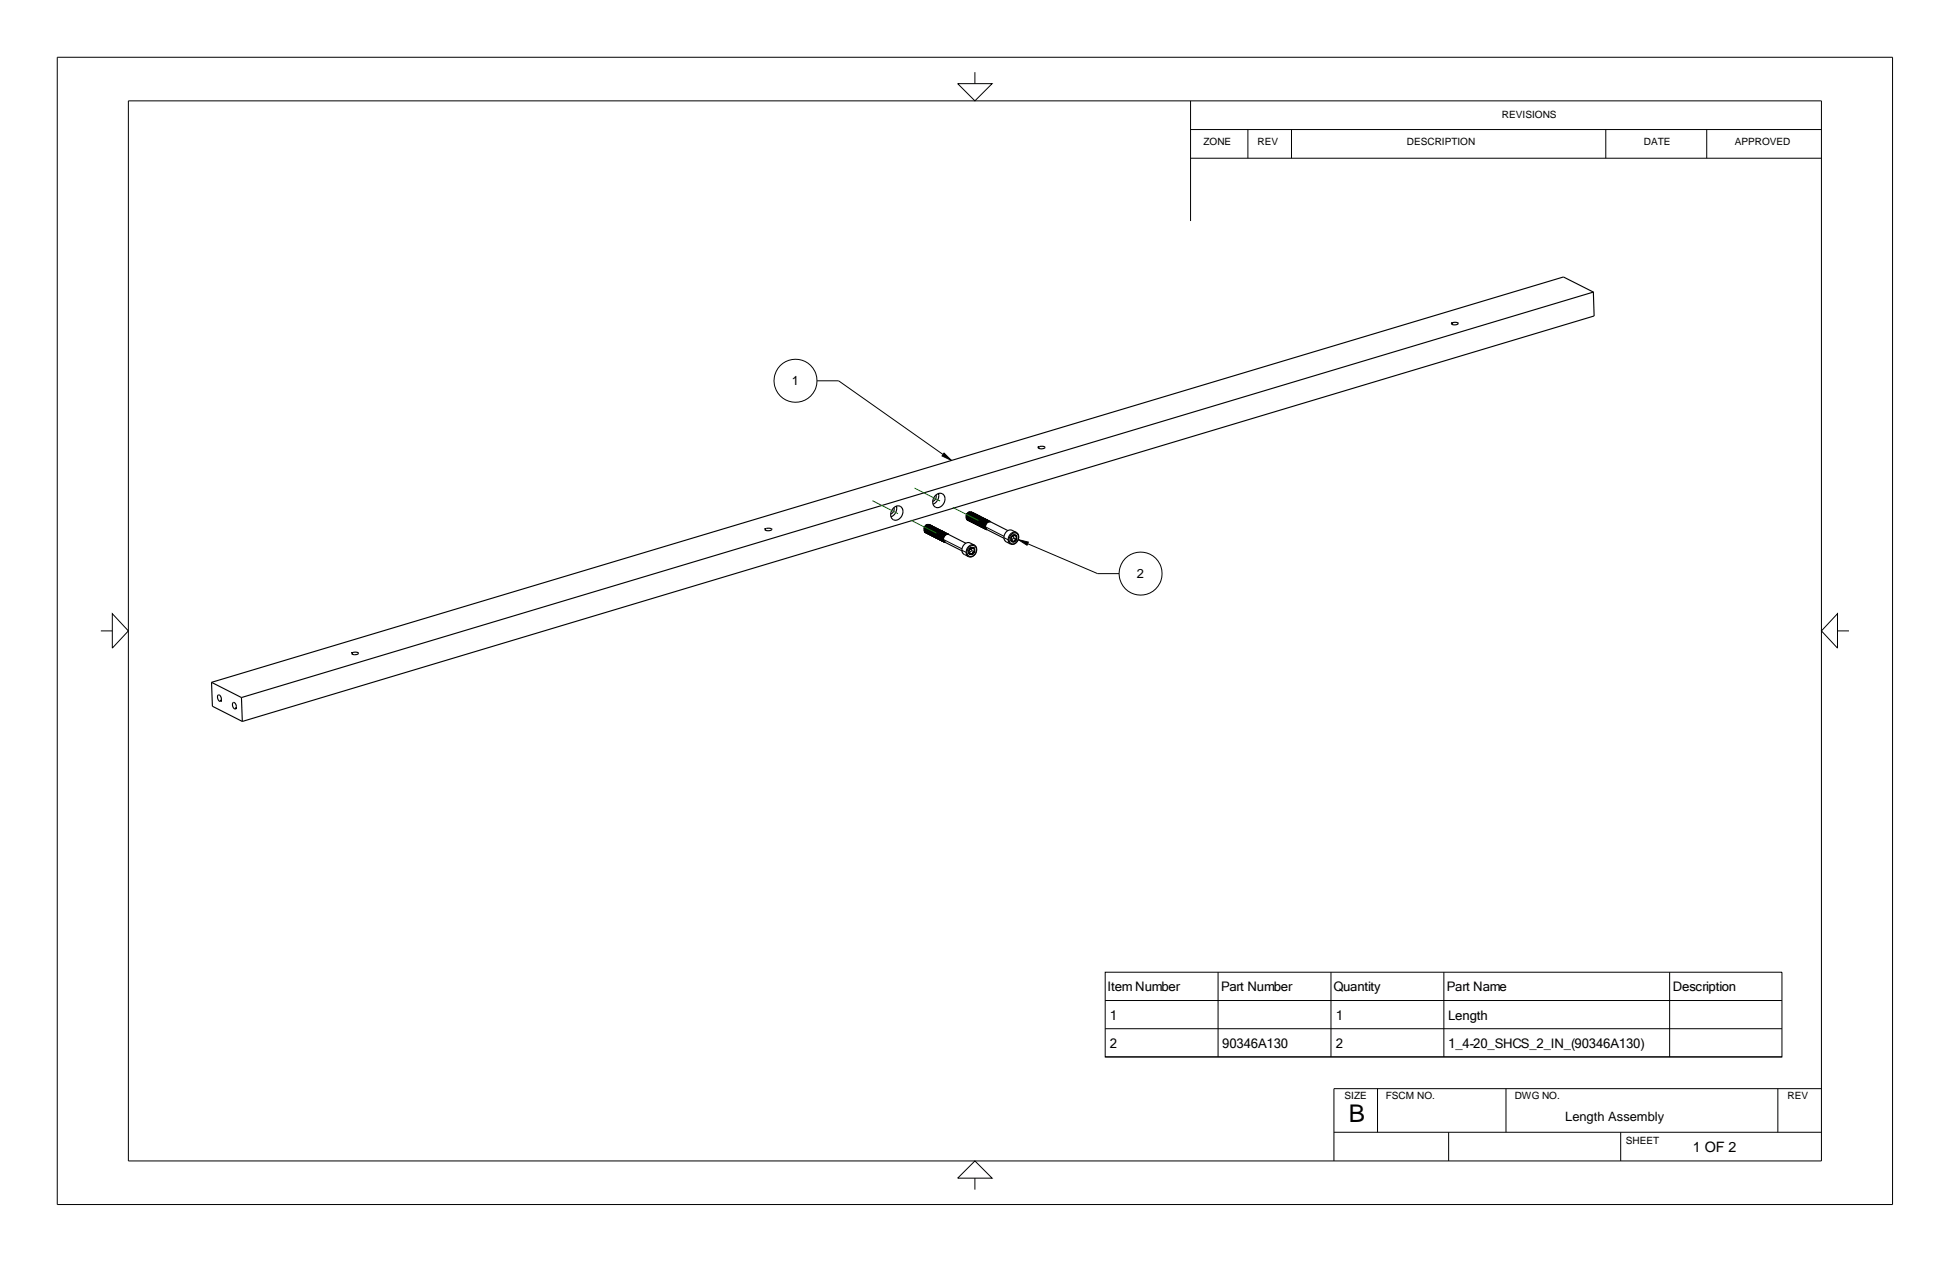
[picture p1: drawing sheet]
<svg xmlns="http://www.w3.org/2000/svg" width="432mm" height="279mm" viewBox="0 0 432 279" stroke-linecap="round" stroke-linejoin="round" font-family="sans-serif">
<g fill="none" stroke="#000" stroke-width=".22">
<path d="M12.7 12.7h406.4v254h-406.4zM212.1 18.5h7.6l-3.8 3.8zM215.9 16v2.5M28.4 22.3h374.9v234.7h-374.9zM263.6 28.7h139.7M263.6 35h139.7M263.6 22.3v26.6M276.3 28.7v6.3M286 28.7v6.3M355.6 28.7v6.3M377.9 28.7v6.3M180.9 84.3h4.8l23.1 16.3"/>
<path d="M204.6 117.3h.1M204.9 117.4h.1M205.1 117.5h.1M205.3 117.6h.1M205.5 117.7v.1M205.7 117.8l.1 .1M206 118h.1M206.2 118.1h.1M206.4 118.2h.1M206.6 118.3h.1M206.8 118.4h.1M207.1 118.5h.1"/>
<path d="M207.3 118.6h.1M207.5 118.7h.1M207.7 118.9h.1M208 119h.1M208.2 119.1h.1M208.4 119.2h.1M208.6 119.3h.1M208.8 119.4h.1M208.9 119.4l4.1 2.1M209 100.3l1.7 1.6-2.1-1zM214 114.5h.1M214.2 114.6h.1"/>
<path d="M214.4 114.7h.1M214.6 114.8h.1M214.8 114.9l.1 .1M215.1 115v.1M215.3 115.2h.1M215.5 115.3h.1M215.7 115.4h.1M215.9 115.5h.1M216.2 115.6h.1M216.4 115.7h.1M216.6 115.8h.1M216.8 116h.1"/>
<path d="M217 116.1h.1M217.3 116.2h.1M217.5 116.3h.1M217.7 116.4h.1M217.9 116.5h.1M218.1 116.6h.1M218.2 116.6l4.1 2.1M222.3 119l1.2 .5M223.9 119.4h-.1M225.5 119.5l2.2 .5-.3 .7zM225.6 118.8v.1M22.3 139.7h2.6"/>
<path d="M24.9 135.9l3.5 3.8-3.5 3.8zM213 121.8l1.1 .5M214.5 122.1v.1M216.3 121.6l-.1 .1M227.6 120.4l15.5 6.6h4.7M406.9 135.9v7.6l-3.6-3.8zM406.9 139.7h2.5M244.7 215.2h149.9v18.8h-149.9zM269.7 215.2v18.8M294.7 215.2v18.8M319.7 215.2v18.8M369.7 215.2v18.8"/>
<path d="M244.7 227.8h149.9M244.7 234h149.9M244.7 221.5h149.9M215.9 257l3.8 3.8h-7.6zM295.4 250.7h107.9M305 241v9.7M320.8 250.7v6.3M333.5 241v9.7M358.9 250.7v6.3M393.7 241v9.7M403.3 241h-107.9v16M215.9 260.8v2.6"/>
<circle cx="176.2" cy="84.3" r="4.8"/>
<circle cx="252.6" cy="127" r="4.8"/>
</g>
<g fill="none" stroke="#000" stroke-width=".25">
<path d="M321.5 71.5l.8-.1 .5 .1 .1 .1-.4 .3h-.6l-.4-.1zM352.8 64.7l-299.3 89.7M231.4 99.1l-.2 .2-.5 .1-.8-.3 .5-.3h.7l.3 .3M169.5 117.1l.9-.2 .5 .3-.8 .3-.6-.1zM197.8 112.5a1.26 1.26 0 0 1 1.8-.2 1.26 1.26 0 0 1 .1 1.8l-.2 .5a1.25 1.25 0 0 1-1.8 .4 1.25 1.25 0 0 1-.3-1.8zM198 112.4v.5l-.2 .5-.6 .4M198.5 112.1l.1 .6-.3 .8-.4 .5-.6 .4M204.6 117.3l.4 .6M204.7 117.3l.3 .6M204.9 117.4l.1 .4 .3 .2M204.9 117.4l.4 .6M205 117.9h.1"/>
<path d="M205 117.9l.1 .1M205.1 117.5l.4 .7M205.1 117.5h.1M205.3 118l.1 .1M205.5 118.1v.1M205.5 118.2h.1M205.5 116.1l.3 .1M205.5 118.1l.2 .2M205.5 116.1l-.7 .4-.2 .8M205.5 116.1l-.5 .3-.3 .9M205.5 117.7l.4 .7M205.5 117.8l.2 .4 .3 .2"/>
<path d="M205.7 118.3h.1M205.7 116.2l-.6 .4-.2 .8M205.7 116.2l.3 .1M205.9 118.4h.1M206 118l.1 .3 .3 .3M206 118l.4 .6M206 116.3l-.4-.1-.4 .2-.3 .5v.5M206 116.3l.1 .1M206.1 118.5h.1M206.2 118.1l.2 .5M206.2 118.1l.4 .6M206.2 116.4h-.3l-.4 .2-.3 .5-.1 .4"/>
<path d="M206.2 116.4l.1 .1M206.2 116.4h-.6l-.4 .6-.1 .7 .4 .4M206.4 118.6h.1M206.4 118.6l.2 .1M206.4 118.2l.1 .4 .3 .2M206.4 116.5h.1M206.4 116.5h-.4l-.5 .4-.2 .7 .2 .5M206.4 118.2l.4 .6M206.5 116.5v.1M206.5 116.5l-.7 .1-.4 .4-.1 .8 .4 .5M206.6 118.7h.1M206.6 118.3l.1 .4 .3 .2"/>
<path d="M206.7 118.3l.3 .6M206.7 116.6l.1 .1M206.7 116.6h-.4l-.5 .3-.3 .9M206.7 116.6l-.3-.1-.5 .3-.3 .5-.1 .4M206.8 118.8l.1 .1M206.9 116.7l-.6 .1-.4 .5-.1 .7 .3 .5M206.9 116.7l.1 .1M206.9 116.7l-.6 .1-.5 .5v.7l.3 .5M207 118.9l.1 .1M207.1 118.5l.1 .4 .3 .3M207.1 118.5l.4 .7M207.1 116.8h-.3l-.4 .2-.4 .5v.5"/>
<path d="M207.1 116.8h.1M207.1 116.8h-.4l-.4 .3-.3 .9M207.1 116.8l.1 .1M207.2 109.6a1.25 1.25 0 0 1 1.7-.1 1.25 1.25 0 0 1 .2 1.8l-.1 .1a1.24 1.24 0 0 1-1.3 1 1.24 1.24 0 0 1-1.2-1.1l.2-.9zM207.3 109.6l-.2 .9-.6 .5M207.3 119v.1M207.3 116.9l.1 .1M207.3 116.9l-.6 .2-.4 .5-.1 .5M207.3 116.9l-.6 .1-.4 .4-.1 .7M207.5 119.2h.1M207.5 118.7l.1 .4 .3 .3M207.5 118.7l.4 .7"/>
<path d="M207.6 117.1l-.4-.1-.4 .2-.3 .5-.1 .5M207.6 117.1h.1M207.7 119.3h.1M207.8 117.2h.1M207.8 109.3l.1 .5-.2 .8-.4 .6-.7 .4M207.8 117.2l-.4-.1-.3 .2-.4 .6-.1 .4M207.8 117.2l-.4-.1-.4 .2-.3 .5v.5M207.9 119.4h.1M208 119l.1 .4 .3 .2M208 117.3h.1M208 117.3h-.7l-.4 .6v.7l.4 .4M208 119l.4 .6"/>
<path d="M208 117.3h-.6l-.4 .5-.1 .7 .4 .5M208.1 119.5h.1M208.2 117.4l-.4-.1-.4 .3-.3 .5v.4M208.2 117.4h.1M208.2 117.4h-.4l-.4 .3-.3 .8M208.2 117.4l.1 .1M208.4 119.6l.1 .1M208.4 117.5l.1 .1M208.4 117.5l-.5 .1-.5 .5-.1 .7 .4 .5M208.4 117.5h-.5l-.5 .5-.1 .8 .4 .5M208.6 119.7l.1 .1M208.6 117.6h.1"/>
<path d="M208.6 117.6h-.3l-.4 .2-.3 .4-.1 .5M208.7 117.6l-.7 .2-.4 .5-.1 .4M208.7 117.6l.1 .1M208.8 118l-.5 .1-.3 .8M208.8 119.8l.1 .1M208.9 117.7h.1M208.9 117.7l-.6 .1-.5 .6v.7l.3 .4M208.9 117.7l.1 .1M208.9 117.7l-.6 .1-.4 .5-.1 .7 .3 .5M209 118.1l-.5 .2-.2 .7M209 120h.1M209 118.2l.1 .1"/>
<path d="M209.1 117.8v.1M209.1 117.8h-.4l-.4 .2-.3 1M209.1 118.4h.1M209.1 117.9l-.3-.1-.4 .2-.4 .5v.5M209.1 117.9h.1M209.3 118.3v.1M209.3 118h.1M209.3 118h-.5l-.5 .5-.1 .7 .4 .5M209.3 118h-.6l-.5 .6v.7l.4 .4M209.5 118.1h.1M209.5 118.1h-.6l-.5 .6v.7l.4 .4M209.5 118.1h-.6l-.4 .5-.1 .7 .4 .5"/>
<path d="M209.7 118.2h.1M209.7 118.2h-.6l-.4 .5-.1 .8 .4 .5M209.8 118.2h.1M209.8 118.2h-.5l-.5 .5-.1 .8 .3 .5M210 118.3h.1M210 118.3h-.6l-.5 .5v.8l.4 .5M210 118.3h-.6l-.4 .6-.1 .6 .4 .6M214.2 114.6l.3 .6M214.2 114.6l.2 .5 .3 .2M214.3 115.1h.1M214.4 115.1l.1 .1M214.4 114.7l.1 .4 .3 .3"/>
<path d="M214.4 114.7l.4 .7M214.5 115.2l.1 .1M214.6 114.8l.4 .7M214.8 115.4h.1M214.8 113.3l-.5 .3-.3 .6v.5l.4 .4M214.8 114.9l.1 .4 .3 .3M215 115.5h.1M215.1 115l.1 .4 .2 .3M215.1 115.1l.4 .6M215.1 113.4h-.5l-.6 .6v.7l.3 .4M215.2 115.6h.1M215.3 115.2l.1 .4 .3 .2"/>
<path d="M215.3 113.5h.1M215.3 113.5l-.4-.1-.4 .3-.3 .9M215.3 113.5h-.4l-.4 .2-.3 .9M215.3 113.5l.1 .1M215.4 115.7h.1M215.5 115.7h.1M215.5 113.6h-.4l-.4 .3-.3 .8M215.5 113.6l-.3-.1-.4 .3-.4 .5v.4M215.5 113.6l.1 .1M215.7 115.8h.1M215.8 113.7l.1 .1M215.8 113.7h-.5l-.4 .3-.3 .8"/>
<path d="M215.8 113.7l-.7 .1-.3 .4-.2 .6M215.9 115.9h.1M215.9 115.9l.1 .1M215.9 115.5l.1 .4 .3 .2M216 115.5l.3 .6M216 113.8l.1 .1M216 113.8h-.4l-.4 .2-.4 .9M216 113.8l-.6 .1-.5 .5v.7l.3 .5M216.1 116l.1 .1M216.2 115.6l.1 .4 .3 .2M216.2 115.6l.4 .6M216.2 113.9l.1 .1"/>
<path d="M216.2 113.9h-.4l-.3 .2-.3 .4-.1 .6M216.2 113.9h-.4l-.3 .1-.4 .6v.4M216.3 116.1h.1M216.3 116.1l.2 .1M216.4 114l.1 .1M216.4 114h-.4l-.4 .3-.3 .9M216.4 114h-.3l-.4 .2-.4 .4v.6M216.6 116.2l.1 .1M216.6 114.2h-.6l-.4 .5-.1 .8 .4 .4M216.6 114.2h.1M216.6 114.2h-.6l-.4 .6-.1 .7 .4 .4M216.8 116.4h.1"/>
<path d="M216.9 114.3h.1M216.9 114.3h-.6l-.5 .6v.6l.3 .5M216.9 114.3h-.6l-.5 .5-.1 .7 .4 .5M217 116.5h.1M217.1 114.4h.1M217.1 114.4l-.4-.1-.4 .3-.3 .4-.1 .5M217.1 114.4l-.7 .1-.4 .5v.5M217.2 116.6h.1M217.3 114.5l-.7 .1-.3 .3-.1 .7M217.3 114.5l.1 .1M217.3 114.5l-.7 .1-.3 .5-.1 .5M217.4 116.7h.1"/>
<path d="M217.4 116.7h.2M217.5 116.3l.1 .4 .3 .2M217.5 116.3l.4 .6M217.5 114.6l-.6 .1-.4 .5-.1 .7 .4 .5M217.5 114.6h.1M217.5 114.6l.1 .1M217.7 116.8l.1 .1M217.7 116.4l.1 .4 .3 .2M217.7 116.4l.4 .6M217.8 114.7h-.6l-.5 .6-.1 .7 .4 .5M217.8 114.7v.1M217.8 114.7h-.7l-.4 .6-.1 .7 .4 .5"/>
<path d="M217.9 116.9h.1M217.9 116.9l.1 .1M218 114.8h.1M218 114.8l-.7 .1-.4 .5-.1 .7 .4 .5M218.1 114.9l-.6-.1-.5 .6-.1 .7 .3 .5M218.1 115.2l-.5 .2-.2 .7M218.1 117l.1 .1M218.2 115h-.6l-.5 .6v.7l.3 .4M218.2 115h.1M218.2 115h-.6l-.5 .5v.7l.3 .5M218.3 115.3l-.5 .2-.2 .7M218.3 117.2h.1"/>
<path d="M218.4 115.4v.1M218.4 115h-.5l-.5 .6-.1 .7 .4 .5M218.4 115.6v.1M218.4 115l.1 .1M218.4 115.1h-.6l-.4 .5-.1 .7 .4 .5M218.5 115.1l-.7 .3-.2 .4-.1 .5M218.5 115.1l.1 .1M218.5 117.3h.1M218.6 117.3l-.4-.4 .1-.7 .3-.5 .6-.2 4 2M218.6 117.3l3.7 1.9M218.6 115.5v.1M218.6 115.2h.1"/>
<path d="M218.6 115.7v.1M218.6 115.2l-.6 .1-.4 .5-.1 .5M218.9 115.3l-.7 .1-.4 .5-.1 .5M218.9 115.3h.1M219.1 115.4h-.6l-.5 .6v.7l.3 .5M219.1 115.4l.1 .1M219.1 115.4h-.7l-.4 .6v.7l.3 .5M219.4 115.5h.1M219.3 115.5h-.6l-.5 .7v.7l.3 .4M219.3 115.5h-.5l-.5 .6-.1 .7 .3 .5M223.9 118.4a.98 .98 0 0 1 1.4-.2 .98 .98 0 0 1 .1 1.4 .97 .97 0 0 1-1 .9 .97 .97 0 0 1-.9-1l.1-.6zM223.9 119v.8"/>
<path d="M223.9 119.8l.6 .2M223.9 119.8l.3 .2h.3M224.5 118.4v.7l.6 .3M224.5 118.4h.3l.3 .3M224.5 118.4l.6 .3M224.5 118.4l-.6 .6M224.5 119.1l-.6 .6 .6 .3M225.1 118.7v.7M225.1 117.9l-1-.5-.5-.1-.6 .3-.5 .6-.2 .6 .2 .9 1.3 .7M225.1 117.9l.3 .3 .2 .5-.2 1-.8 .7h-.8M225.1 117.9l-.5-.1-.4 .1-.8 .9-.1 1 .5 .6M225.1 119.4l-.6 .6"/>
<path d="M209.3 120.1l-.4-.4 .1-.6 .4-.6 .6-.2 3.9 2M209.3 120.1l3.7 1.9M214.6 121.8v.8M214.6 122.6l.6 .2M214.6 122.6l.2 .1 .4 .1M214.7 121.1a.97 .97 0 0 1 1.4 0 .97 .97 0 0 1 0 1.3 .97 .97 0 0 1-1 .8 .97 .97 0 0 1-1-.9l.3-.8zM215.1 121.2l.1 .7M215.2 121.2h.3l.3 .2M215.2 121.9l.6 .3M215.2 121.2l.6 .2M215.2 121.2l-.6 .6M215.2 121.9l-.6 .5 .6 .4"/>
<path d="M215.8 121.4v.8M215.8 120.7l-1-.5-.5-.1-.6 .3-.5 .5-.2 .8 .2 .7 1.3 .8M215.8 120.7h-.9l-.8 .8-.1 1 .1 .4 .4 .3M215.8 120.7l.3 .3 .2 .4-.3 1.1-.7 .7h-.8M215.8 122.2l-.6 .6M46.8 151.1l6.7 3.3M46.8 151.1l299.4-89.8 6.6 3.4 .2 5.3-299.3 89.7M46.8 151.1l.2 5.3 6.7 3.3M48.3 153.9h.3l.3 .4 .1 .7-.2 .3-.3-.1-.2-.3-.1-.6zM51.6 155.6l.3-.1 .4 .6v.6l-.2 .3-.2-.1-.3-.4zM53.5 154.4l.2 5.3M77.9 144.6l.6-.2 .8 .1a.35 .35 0 0 1-.1 .4 .35 .35 0 0 1-.4 0h-.7l-.2-.2z"/>
</g>
<path d="M193.2 110.8l16.9 8.6M202.5 108.1l16.9 8.5" fill="none" stroke="#158010" stroke-width=".22" stroke-dasharray="6.3 3.2" stroke-linecap="butt"/>
<g fill="#000">
<path d="M209 100.3l-.4 .6 2.1 1z" fill-rule="evenodd"/>
<path d="M225.5 119.5l2.2 .5-.3 .7z" fill-rule="evenodd"/>
</g>
<text font-size="5.4" x="298.7" y="248.4">B</text>
<text font-size="3.2" x="374.8" y="255.1">1 OF 2</text>
<g font-size="2.9">
<text x="175.3" y="85.3">1</text>
<text x="251.7" y="128">2</text>
<text x="245.3" y="219.5">Item Number</text>
<text x="270.4" y="219.5">Part Number</text>
<text x="295.3" y="219.5">Quantity</text>
<text x="320.4" y="219.5">Part Name</text>
<text x="370.4" y="219.5">Description</text>
<text x="245.8" y="225.8">1</text>
<text x="295.8" y="225.8">1</text>
<text x="320.7" y="225.8">Length</text>
<text x="245.8" y="231.9">2</text>
<text x="270.7" y="231.9">90346A130</text>
<text x="295.8" y="231.9">2</text>
<text x="320.7" y="231.9">1_4-20_SHCS_2_IN_(90346A130)</text>
</g>
<text font-size="2.8" x="346.6" y="248.1">Length Assembly</text>
<g font-size="2.2">
<text x="332.6" y="26">REVISIONS</text>
<text x="266.5" y="32.2">ZONE</text>
<text x="278.5" y="32.2">REV</text>
<text x="311.6" y="32.2">DESCRIPTION</text>
<text x="364" y="32.2">DATE</text>
<text x="384.2" y="32.2">APPROVED</text>
<text x="297.7" y="243.4">SIZE</text>
<text x="306.9" y="243.4">FSCM NO.</text>
<text x="335.4" y="243.4">DWG NO.</text>
<text x="395.8" y="243.4">REV</text>
<text x="360" y="253.2">SHEET</text>
</g>
</svg>
